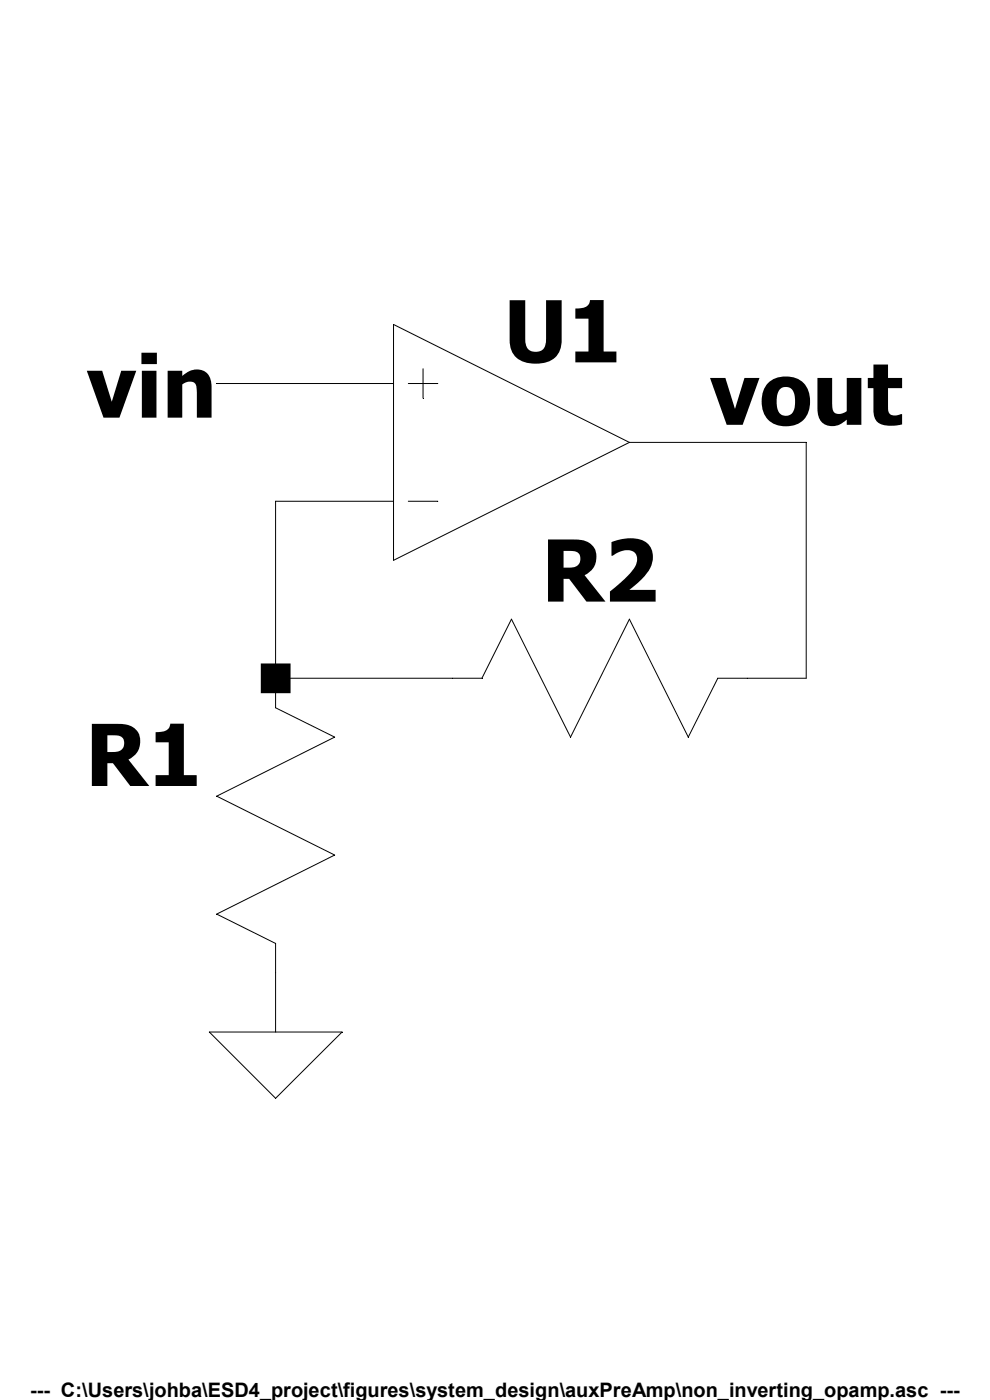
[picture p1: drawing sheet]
Version 4
SHEET 1 880 680
WIRE 176 112 128 112
WIRE 288 128 240 128
WIRE 176 144 144 144
WIRE 144 192 144 144
WIRE 192 192 144 192
WIRE 288 192 288 128
WIRE 288 192 272 192
WIRE 144 288 144 272
FLAG 144 288 0
FLAG 128 112 vin
FLAG 288 128 vout
SYMBOL OpAmps\\opamp 208 192 M180
WINDOW 0 -2 95 Left 2
SYMATTR InstName U1
SYMBOL res 160 288 R180
WINDOW 0 36 76 Left 2
WINDOW 3 36 40 Left 2
SYMATTR InstName R1
SYMATTR Value ""
SYMBOL res 288 176 R90
WINDOW 0 0 56 VBottom 2
WINDOW 3 32 56 VTop 2
SYMATTR InstName R2
SYMATTR Value ""
